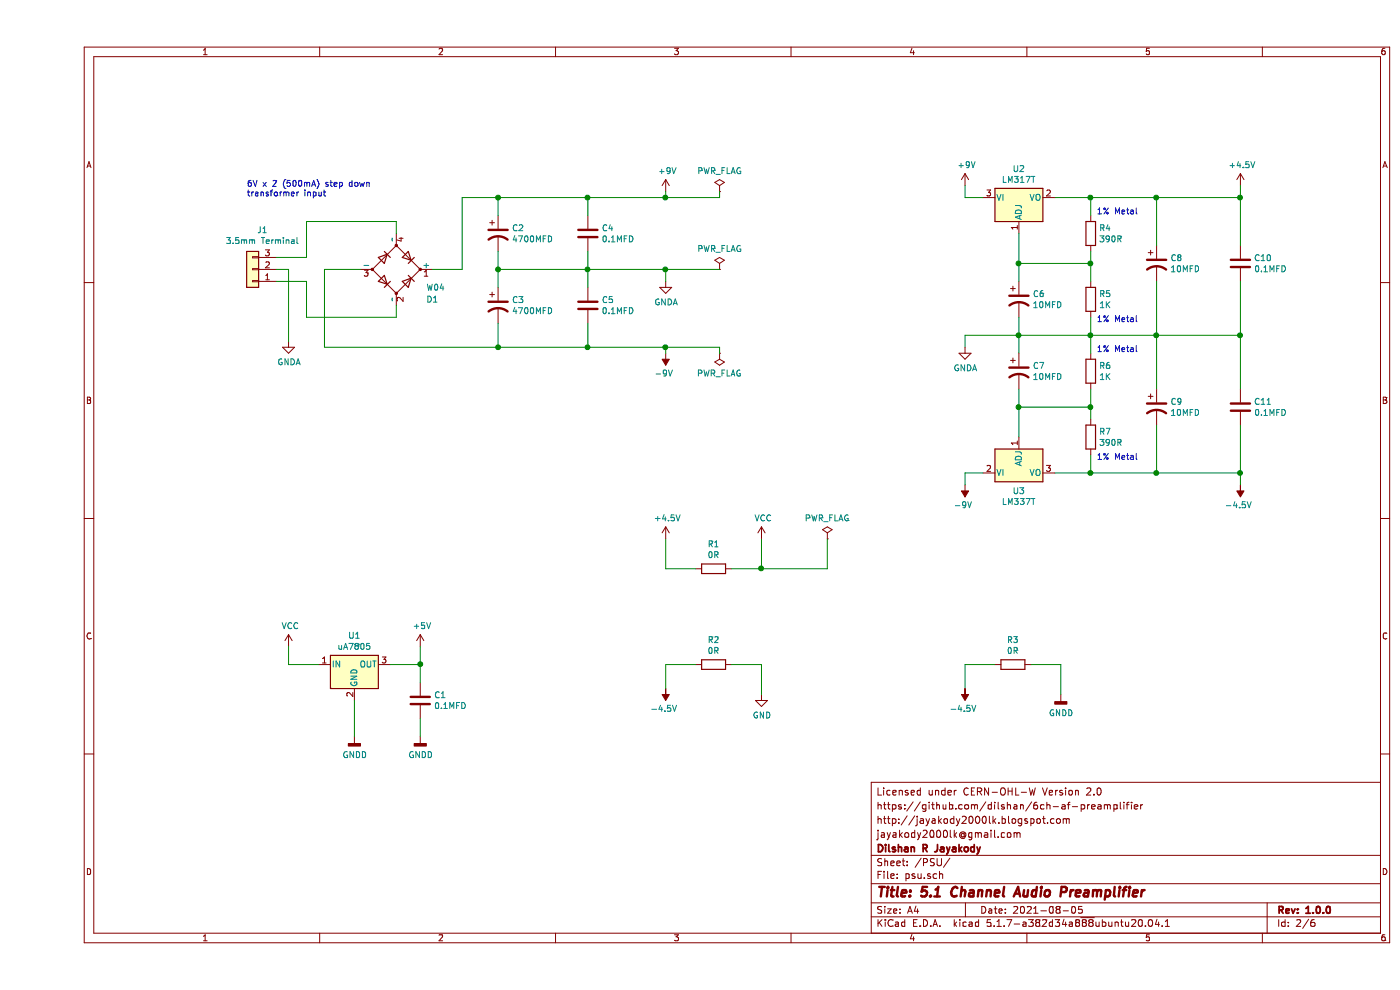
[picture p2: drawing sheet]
EESchema Schematic File Version 4
EELAYER 30 0
EELAYER END
$Descr A4 11693 8268
encoding utf-8
Sheet 2 6
Title "5.1 Channel Audio Preamplifier"
Date "2021-08-05"
Rev "1.0.0"
Comp "Dilshan R Jayakody"
Comment1 "jayakody2000lk@gmail.com"
Comment2 "http://jayakody2000lk.blogspot.com"
Comment3 "https://github.com/dilshan/6ch-af-preamplifier"
Comment4 "Licensed under CERN-OHL-W Version 2.0"
$EndDescr
$Comp
L Device:D_Bridge_+A-A D1
U 1 1
P 3000 2250
F 0 "D1" H 3250 2000 50  0000 L CNN
F 1 "W04" H 3250 2100 50  0000 L CNN
F 2 "Diode_THT:Diode_Bridge_Round_D9.0mm" H 3000 2250 50  0001 C CNN
F 3 "~" H 3000 2250 50  0001 C CNN
	1    3000 2250
	1    0    0    -1  
$EndComp
$Comp
L Device:CP1 C2
U 1 1
P 3850 1950
F 0 "C2" H 3965 1996 50  0000 L CNN
F 1 "4700MFD" H 3965 1905 50  0000 L CNN
F 2 "Capacitor_THT:CP_Radial_D30.0mm_P10.00mm_SnapIn" H 3850 1950 50  0001 C CNN
F 3 "~" H 3850 1950 50  0001 C CNN
	1    3850 1950
	1    0    0    -1  
$EndComp
$Comp
L Device:CP1 C3
U 1 1
P 3850 2550
F 0 "C3" H 3965 2596 50  0000 L CNN
F 1 "4700MFD" H 3965 2505 50  0000 L CNN
F 2 "Capacitor_THT:CP_Radial_D30.0mm_P10.00mm_SnapIn" H 3850 2550 50  0001 C CNN
F 3 "~" H 3850 2550 50  0001 C CNN
	1    3850 2550
	1    0    0    -1  
$EndComp
Wire Wire Line
	3300 2250 3550 2250
Wire Wire Line
	3550 2250 3550 1650
Wire Wire Line
	3550 1650 3850 1650
Wire Wire Line
	3850 1650 3850 1800
Wire Wire Line
	2700 2250 2400 2250
Wire Wire Line
	2400 2250 2400 2900
Wire Wire Line
	2400 2900 3850 2900
Wire Wire Line
	3850 2900 3850 2700
$Comp
L Connector_Generic:Conn_01x03 J1
U 1 1
P 1800 2250
F 0 "J1" H 1718 1925 50  0000 C CNN
F 1 "3.5mm Terminal" H 1718 2016 50  0000 C CNN
F 2 "Connector_Phoenix_MC:PhoenixContact_MCV_1,5_3-G-3.5_1x03_P3.50mm_Vertical" H 1800 2250 50  0001 C CNN
F 3 "~" H 1800 2250 50  0001 C CNN
	1    1800 2250
	-1   0    0    1   
$EndComp
Wire Wire Line
	2000 2150 2250 2150
Wire Wire Line
	2250 2150 2250 1850
Wire Wire Line
	2250 1850 3000 1850
Wire Wire Line
	3000 1850 3000 1950
Wire Wire Line
	2000 2350 2250 2350
Wire Wire Line
	2250 2350 2250 2650
Wire Wire Line
	2250 2650 3000 2650
Wire Wire Line
	3000 2650 3000 2550
Wire Wire Line
	3850 2100 3850 2250
$Comp
L power:GNDA #PWR04
U 1 1
P 2100 2850
F 0 "#PWR04" H 2100 2600 50  0001 C CNN
F 1 "GNDA" H 2105 2677 50  0000 C CNN
F 2 "" H 2100 2850 50  0001 C CNN
F 3 "" H 2100 2850 50  0001 C CNN
	1    2100 2850
	1    0    0    -1  
$EndComp
Wire Wire Line
	2000 2250 2100 2250
Wire Wire Line
	2100 2250 2100 2850
Text Notes 1750 1650 0    50   ~ 0
6V x 2 (500mA) step down \ntransformer input
$Comp
L Device:C C4
U 1 1
P 4600 1950
F 0 "C4" H 4715 1996 50  0000 L CNN
F 1 "0.1MFD" H 4715 1905 50  0000 L CNN
F 2 "Capacitor_THT:C_Disc_D10.5mm_W5.0mm_P10.00mm" H 4638 1800 50  0001 C CNN
F 3 "~" H 4600 1950 50  0001 C CNN
	1    4600 1950
	1    0    0    -1  
$EndComp
$Comp
L Device:C C5
U 1 1
P 4600 2550
F 0 "C5" H 4715 2596 50  0000 L CNN
F 1 "0.1MFD" H 4715 2505 50  0000 L CNN
F 2 "Capacitor_THT:C_Disc_D10.5mm_W5.0mm_P10.00mm" H 4638 2400 50  0001 C CNN
F 3 "~" H 4600 2550 50  0001 C CNN
	1    4600 2550
	1    0    0    -1  
$EndComp
Wire Wire Line
	3850 2900 4600 2900
Wire Wire Line
	4600 2900 4600 2700
Connection ~ 3850 2900
Wire Wire Line
	3850 1650 4600 1650
Wire Wire Line
	4600 1650 4600 1800
Connection ~ 3850 1650
Wire Wire Line
	3850 2250 4600 2250
Wire Wire Line
	4600 2250 4600 2100
Connection ~ 3850 2250
Wire Wire Line
	3850 2250 3850 2400
Wire Wire Line
	4600 2400 4600 2250
Connection ~ 4600 2250
$Comp
L power:GNDA #PWR010
U 1 1
P 5250 2350
F 0 "#PWR010" H 5250 2100 50  0001 C CNN
F 1 "GNDA" H 5255 2177 50  0000 C CNN
F 2 "" H 5250 2350 50  0001 C CNN
F 3 "" H 5250 2350 50  0001 C CNN
	1    5250 2350
	1    0    0    -1  
$EndComp
Wire Wire Line
	4600 2250 5250 2250
Wire Wire Line
	5250 2250 5250 2350
$Comp
L power:+9V #PWR09
U 1 1
P 5250 1600
F 0 "#PWR09" H 5250 1450 50  0001 C CNN
F 1 "+9V" H 5265 1773 50  0000 C CNN
F 2 "" H 5250 1600 50  0001 C CNN
F 3 "" H 5250 1600 50  0001 C CNN
	1    5250 1600
	1    0    0    -1  
$EndComp
$Comp
L power:-9V #PWR011
U 1 1
P 5250 2950
F 0 "#PWR011" H 5250 2825 50  0001 C CNN
F 1 "-9V" H 5265 3123 50  0000 C CNN
F 2 "" H 5250 2950 50  0001 C CNN
F 3 "" H 5250 2950 50  0001 C CNN
	1    5250 2950
	-1   0    0    1   
$EndComp
Wire Wire Line
	4600 2900 5250 2900
Wire Wire Line
	5250 2900 5250 2950
Connection ~ 4600 2900
Connection ~ 4600 1650
$Comp
L Regulator_Linear:LM317_TO-220 U2
U 1 1
P 8200 1650
F 0 "U2" H 8200 1892 50  0000 C CNN
F 1 "LM317T" H 8200 1801 50  0000 C CNN
F 2 "Package_TO_SOT_THT:TO-220-3_Vertical" H 8200 1900 50  0001 C CIN
F 3 "http://www.ti.com/lit/ds/symlink/lm317.pdf" H 8200 1650 50  0001 C CNN
	1    8200 1650
	1    0    0    -1  
$EndComp
$Comp
L Device:R R4
U 1 1
P 8800 1950
F 0 "R4" H 8870 1996 50  0000 L CNN
F 1 "390R" H 8870 1905 50  0000 L CNN
F 2 "Resistor_THT:R_Axial_DIN0207_L6.3mm_D2.5mm_P10.16mm_Horizontal" V 8730 1950 50  0001 C CNN
F 3 "~" H 8800 1950 50  0001 C CNN
	1    8800 1950
	1    0    0    -1  
$EndComp
Wire Wire Line
	8200 1950 8200 2200
$Comp
L Device:R R5
U 1 1
P 8800 2500
F 0 "R5" H 8870 2546 50  0000 L CNN
F 1 "1K" H 8870 2455 50  0000 L CNN
F 2 "Resistor_THT:R_Axial_DIN0207_L6.3mm_D2.5mm_P10.16mm_Horizontal" V 8730 2500 50  0001 C CNN
F 3 "~" H 8800 2500 50  0001 C CNN
	1    8800 2500
	1    0    0    -1  
$EndComp
$Comp
L Device:CP1 C6
U 1 1
P 8200 2500
F 0 "C6" H 8315 2546 50  0000 L CNN
F 1 "10MFD" H 8315 2455 50  0000 L CNN
F 2 "Capacitor_SMD:CP_Elec_5x5.3" H 8200 2500 50  0001 C CNN
F 3 "~" H 8200 2500 50  0001 C CNN
	1    8200 2500
	1    0    0    -1  
$EndComp
Wire Wire Line
	8800 2200 8800 2100
Wire Wire Line
	8200 2200 8800 2200
Wire Wire Line
	8800 2350 8800 2200
Connection ~ 8800 2200
Wire Wire Line
	8200 2350 8200 2200
Connection ~ 8200 2200
Wire Wire Line
	8800 1650 8800 1800
Wire Wire Line
	8500 1650 8800 1650
$Comp
L Device:CP1 C8
U 1 1
P 9350 2200
F 0 "C8" H 9465 2246 50  0000 L CNN
F 1 "10MFD" H 9465 2155 50  0000 L CNN
F 2 "Capacitor_SMD:CP_Elec_5x5.3" H 9350 2200 50  0001 C CNN
F 3 "~" H 9350 2200 50  0001 C CNN
	1    9350 2200
	1    0    0    -1  
$EndComp
Wire Wire Line
	8800 1650 9350 1650
Wire Wire Line
	9350 1650 9350 2050
Connection ~ 8800 1650
$Comp
L Device:CP1 C7
U 1 1
P 8200 3100
F 0 "C7" H 8315 3146 50  0000 L CNN
F 1 "10MFD" H 8315 3055 50  0000 L CNN
F 2 "Capacitor_SMD:CP_Elec_5x5.3" H 8200 3100 50  0001 C CNN
F 3 "~" H 8200 3100 50  0001 C CNN
	1    8200 3100
	1    0    0    -1  
$EndComp
Wire Wire Line
	8200 3650 8200 3400
$Comp
L Device:R R6
U 1 1
P 8800 3100
F 0 "R6" H 8870 3146 50  0000 L CNN
F 1 "1K" H 8870 3055 50  0000 L CNN
F 2 "Resistor_THT:R_Axial_DIN0207_L6.3mm_D2.5mm_P10.16mm_Horizontal" V 8730 3100 50  0001 C CNN
F 3 "~" H 8800 3100 50  0001 C CNN
	1    8800 3100
	1    0    0    -1  
$EndComp
Wire Wire Line
	8800 3400 8800 3500
Wire Wire Line
	8200 3400 8800 3400
Wire Wire Line
	8800 3950 8800 3800
Wire Wire Line
	8500 3950 8800 3950
$Comp
L Device:R R7
U 1 1
P 8800 3650
F 0 "R7" H 8870 3696 50  0000 L CNN
F 1 "390R" H 8870 3605 50  0000 L CNN
F 2 "Resistor_THT:R_Axial_DIN0207_L6.3mm_D2.5mm_P10.16mm_Horizontal" V 8730 3650 50  0001 C CNN
F 3 "~" H 8800 3650 50  0001 C CNN
	1    8800 3650
	1    0    0    -1  
$EndComp
$Comp
L Regulator_Linear:LM337_TO220 U3
U 1 1
P 8200 3950
F 0 "U3" H 8200 3801 50  0000 C CNN
F 1 "LM337T" H 8200 3710 50  0000 C CNN
F 2 "Package_TO_SOT_THT:TO-220-3_Vertical" H 8200 3750 50  0001 C CIN
F 3 "http://www.ti.com/lit/ds/symlink/lm337-n.pdf" H 8200 3950 50  0001 C CNN
	1    8200 3950
	1    0    0    -1  
$EndComp
Wire Wire Line
	8800 3250 8800 3400
Connection ~ 8800 3400
Wire Wire Line
	8200 3250 8200 3400
Connection ~ 8200 3400
$Comp
L Device:CP1 C9
U 1 1
P 9350 3400
F 0 "C9" H 9465 3446 50  0000 L CNN
F 1 "10MFD" H 9465 3355 50  0000 L CNN
F 2 "Capacitor_SMD:CP_Elec_5x5.3" H 9350 3400 50  0001 C CNN
F 3 "~" H 9350 3400 50  0001 C CNN
	1    9350 3400
	1    0    0    -1  
$EndComp
Wire Wire Line
	8800 3950 9350 3950
Wire Wire Line
	9350 3950 9350 3550
Connection ~ 8800 3950
Wire Wire Line
	8200 2650 8200 2800
Wire Wire Line
	8800 2650 8800 2800
Wire Wire Line
	8200 2800 8800 2800
Connection ~ 8200 2800
Wire Wire Line
	8200 2800 8200 2950
Connection ~ 8800 2800
Wire Wire Line
	8800 2800 8800 2950
Wire Wire Line
	8800 2800 9350 2800
Wire Wire Line
	9350 2800 9350 2350
Wire Wire Line
	9350 3250 9350 2800
Connection ~ 9350 2800
$Comp
L power:GNDA #PWR017
U 1 1
P 7750 2900
F 0 "#PWR017" H 7750 2650 50  0001 C CNN
F 1 "GNDA" H 7755 2727 50  0000 C CNN
F 2 "" H 7750 2900 50  0001 C CNN
F 3 "" H 7750 2900 50  0001 C CNN
	1    7750 2900
	1    0    0    -1  
$EndComp
Wire Wire Line
	8200 2800 7750 2800
Wire Wire Line
	7750 2800 7750 2900
$Comp
L power:+9V #PWR016
U 1 1
P 7750 1550
F 0 "#PWR016" H 7750 1400 50  0001 C CNN
F 1 "+9V" H 7765 1723 50  0000 C CNN
F 2 "" H 7750 1550 50  0001 C CNN
F 3 "" H 7750 1550 50  0001 C CNN
	1    7750 1550
	1    0    0    -1  
$EndComp
$Comp
L power:-9V #PWR018
U 1 1
P 7750 4050
F 0 "#PWR018" H 7750 3925 50  0001 C CNN
F 1 "-9V" H 7765 4223 50  0000 C CNN
F 2 "" H 7750 4050 50  0001 C CNN
F 3 "" H 7750 4050 50  0001 C CNN
	1    7750 4050
	-1   0    0    1   
$EndComp
Wire Wire Line
	7900 1650 7750 1650
Wire Wire Line
	7750 1650 7750 1550
Wire Wire Line
	7900 3950 7750 3950
Wire Wire Line
	7750 3950 7750 4050
$Comp
L 6ch-preamp:+4.5V #PWR021
U 1 1
P 10050 1550
F 0 "#PWR021" H 10050 1400 50  0001 C CNN
F 1 "+4.5V" H 10065 1723 50  0000 C CNN
F 2 "" H 10050 1550 50  0001 C CNN
F 3 "" H 10050 1550 50  0001 C CNN
	1    10050 1550
	1    0    0    -1  
$EndComp
$Comp
L 6ch-preamp:-4.5V #PWR022
U 1 1
P 10050 4050
F 0 "#PWR022" H 10050 4150 50  0001 C CNN
F 1 "-4.5V" H 10065 4223 50  0000 C CNN
F 2 "" H 10050 4050 50  0001 C CNN
F 3 "" H 10050 4050 50  0001 C CNN
	1    10050 4050
	-1   0    0    1   
$EndComp
Connection ~ 9350 3950
Text Notes 8850 1800 0    50   ~ 0
1% Metal
Text Notes 8850 2700 0    50   ~ 0
1% Metal
Text Notes 8850 2950 0    50   ~ 0
1% Metal
Text Notes 8850 3850 0    50   ~ 0
1% Metal
$Comp
L Regulator_Linear:uA7805 U1
U 1 1
P 2650 5550
F 0 "U1" H 2650 5792 50  0000 C CNN
F 1 "uA7805" H 2650 5701 50  0000 C CNN
F 2 "Package_TO_SOT_THT:TO-220-3_Vertical" H 2675 5400 50  0001 L CIN
F 3 "http://www.ti.com/lit/ds/symlink/ua78.pdf" H 2650 5500 50  0001 C CNN
	1    2650 5550
	1    0    0    -1  
$EndComp
$Comp
L power:+5V #PWR07
U 1 1
P 3200 5400
F 0 "#PWR07" H 3200 5250 50  0001 C CNN
F 1 "+5V" H 3215 5573 50  0000 C CNN
F 2 "" H 3200 5400 50  0001 C CNN
F 3 "" H 3200 5400 50  0001 C CNN
	1    3200 5400
	1    0    0    -1  
$EndComp
Wire Wire Line
	3200 5400 3200 5550
Wire Wire Line
	3200 5550 2950 5550
Wire Wire Line
	2100 5400 2100 5550
Wire Wire Line
	2100 5550 2350 5550
Wire Wire Line
	2650 5850 2650 6150
$Comp
L Device:C C1
U 1 1
P 3200 5850
F 0 "C1" H 3315 5896 50  0000 L CNN
F 1 "0.1MFD" H 3315 5805 50  0000 L CNN
F 2 "Capacitor_SMD:C_0805_2012Metric_Pad1.18x1.45mm_HandSolder" H 3238 5700 50  0001 C CNN
F 3 "~" H 3200 5850 50  0001 C CNN
	1    3200 5850
	1    0    0    -1  
$EndComp
Wire Wire Line
	3200 5550 3200 5700
Connection ~ 3200 5550
Wire Wire Line
	3200 6000 3200 6150
$Comp
L Device:R R3
U 1 1
P 8150 5550
F 0 "R3" V 7943 5550 50  0000 C CNN
F 1 "0R" V 8034 5550 50  0000 C CNN
F 2 "Resistor_THT:R_Axial_DIN0204_L3.6mm_D1.6mm_P2.54mm_Vertical" V 8080 5550 50  0001 C CNN
F 3 "~" H 8150 5550 50  0001 C CNN
	1    8150 5550
	0    1    1    0   
$EndComp
$Comp
L 6ch-preamp:-4.5V #PWR019
U 1 1
P 7750 5750
F 0 "#PWR019" H 7750 5850 50  0001 C CNN
F 1 "-4.5V" H 7765 5923 50  0000 C CNN
F 2 "" H 7750 5750 50  0001 C CNN
F 3 "" H 7750 5750 50  0001 C CNN
	1    7750 5750
	-1   0    0    1   
$EndComp
$Comp
L power:GNDD #PWR020
U 1 1
P 8550 5800
F 0 "#PWR020" H 8550 5550 50  0001 C CNN
F 1 "GNDD" H 8554 5645 50  0000 C CNN
F 2 "" H 8550 5800 50  0001 C CNN
F 3 "" H 8550 5800 50  0001 C CNN
	1    8550 5800
	1    0    0    -1  
$EndComp
Wire Wire Line
	7750 5750 7750 5550
Wire Wire Line
	7750 5550 8000 5550
Wire Wire Line
	8300 5550 8550 5550
Wire Wire Line
	8550 5550 8550 5800
$Comp
L power:GND #PWR015
U 1 1
P 6050 5800
F 0 "#PWR015" H 6050 5550 50  0001 C CNN
F 1 "GND" H 6055 5627 50  0000 C CNN
F 2 "" H 6050 5800 50  0001 C CNN
F 3 "" H 6050 5800 50  0001 C CNN
	1    6050 5800
	1    0    0    -1  
$EndComp
$Comp
L Device:R R2
U 1 1
P 5650 5550
F 0 "R2" V 5443 5550 50  0000 C CNN
F 1 "0R" V 5534 5550 50  0000 C CNN
F 2 "Resistor_THT:R_Axial_DIN0204_L3.6mm_D1.6mm_P2.54mm_Vertical" V 5580 5550 50  0001 C CNN
F 3 "~" H 5650 5550 50  0001 C CNN
	1    5650 5550
	0    1    1    0   
$EndComp
$Comp
L 6ch-preamp:-4.5V #PWR013
U 1 1
P 5250 5750
F 0 "#PWR013" H 5250 5850 50  0001 C CNN
F 1 "-4.5V" H 5265 5923 50  0000 C CNN
F 2 "" H 5250 5750 50  0001 C CNN
F 3 "" H 5250 5750 50  0001 C CNN
	1    5250 5750
	-1   0    0    1   
$EndComp
Wire Wire Line
	5250 5750 5250 5550
Wire Wire Line
	5250 5550 5500 5550
Wire Wire Line
	5800 5550 6050 5550
Wire Wire Line
	6050 5550 6050 5800
$Comp
L power:VCC #PWR014
U 1 1
P 6050 4500
F 0 "#PWR014" H 6050 4350 50  0001 C CNN
F 1 "VCC" H 6065 4673 50  0000 C CNN
F 2 "" H 6050 4500 50  0001 C CNN
F 3 "" H 6050 4500 50  0001 C CNN
	1    6050 4500
	1    0    0    -1  
$EndComp
$Comp
L Device:R R1
U 1 1
P 5650 4750
F 0 "R1" V 5443 4750 50  0000 C CNN
F 1 "0R" V 5534 4750 50  0000 C CNN
F 2 "Resistor_THT:R_Axial_DIN0204_L3.6mm_D1.6mm_P2.54mm_Vertical" V 5580 4750 50  0001 C CNN
F 3 "~" H 5650 4750 50  0001 C CNN
	1    5650 4750
	0    1    1    0   
$EndComp
$Comp
L 6ch-preamp:+4.5V #PWR012
U 1 1
P 5250 4500
F 0 "#PWR012" H 5250 4350 50  0001 C CNN
F 1 "+4.5V" H 5265 4673 50  0000 C CNN
F 2 "" H 5250 4500 50  0001 C CNN
F 3 "" H 5250 4500 50  0001 C CNN
	1    5250 4500
	1    0    0    -1  
$EndComp
Wire Wire Line
	6050 4500 6050 4750
Wire Wire Line
	6050 4750 5800 4750
Wire Wire Line
	5250 4500 5250 4750
Wire Wire Line
	5250 4750 5500 4750
$Comp
L power:VCC #PWR05
U 1 1
P 2100 5400
F 0 "#PWR05" H 2100 5250 50  0001 C CNN
F 1 "VCC" H 2115 5573 50  0000 C CNN
F 2 "" H 2100 5400 50  0001 C CNN
F 3 "" H 2100 5400 50  0001 C CNN
	1    2100 5400
	1    0    0    -1  
$EndComp
$Comp
L Device:C C10
U 1 1
P 10050 2200
F 0 "C10" H 10165 2246 50  0000 L CNN
F 1 "0.1MFD" H 10165 2155 50  0000 L CNN
F 2 "Capacitor_SMD:C_0805_2012Metric_Pad1.18x1.45mm_HandSolder" H 10088 2050 50  0001 C CNN
F 3 "~" H 10050 2200 50  0001 C CNN
	1    10050 2200
	1    0    0    -1  
$EndComp
Wire Wire Line
	9350 3950 10050 3950
Wire Wire Line
	10050 3950 10050 4050
Wire Wire Line
	9350 1650 10050 1650
Wire Wire Line
	10050 1650 10050 1550
Connection ~ 9350 1650
Wire Wire Line
	10050 3950 10050 3550
Connection ~ 10050 3950
Wire Wire Line
	10050 1650 10050 2050
Connection ~ 10050 1650
Wire Wire Line
	9350 2800 10050 2800
Wire Wire Line
	10050 2800 10050 2350
Wire Wire Line
	10050 3250 10050 2800
Connection ~ 10050 2800
$Comp
L power:PWR_FLAG #FLG0101
U 1 1
P 5700 1600
F 0 "#FLG0101" H 5700 1675 50  0001 C CNN
F 1 "PWR_FLAG" H 5700 1773 50  0000 C CNN
F 2 "" H 5700 1600 50  0001 C CNN
F 3 "~" H 5700 1600 50  0001 C CNN
	1    5700 1600
	1    0    0    -1  
$EndComp
$Comp
L power:PWR_FLAG #FLG0102
U 1 1
P 5700 2950
F 0 "#FLG0102" H 5700 3025 50  0001 C CNN
F 1 "PWR_FLAG" H 5700 3123 50  0000 C CNN
F 2 "" H 5700 2950 50  0001 C CNN
F 3 "~" H 5700 2950 50  0001 C CNN
	1    5700 2950
	-1   0    0    1   
$EndComp
Wire Wire Line
	5250 2900 5700 2900
Wire Wire Line
	5700 2900 5700 2950
Connection ~ 5250 2900
Wire Wire Line
	4600 1650 5250 1650
Wire Wire Line
	5250 1600 5250 1650
Connection ~ 5250 1650
Wire Wire Line
	5250 1650 5700 1650
Wire Wire Line
	5700 1600 5700 1650
$Comp
L power:PWR_FLAG #FLG0103
U 1 1
P 5700 2250
F 0 "#FLG0103" H 5700 2325 50  0001 C CNN
F 1 "PWR_FLAG" H 5700 2423 50  0000 C CNN
F 2 "" H 5700 2250 50  0001 C CNN
F 3 "~" H 5700 2250 50  0001 C CNN
	1    5700 2250
	1    0    0    -1  
$EndComp
Wire Wire Line
	5250 2250 5700 2250
Connection ~ 5250 2250
$Comp
L power:PWR_FLAG #FLG0104
U 1 1
P 6600 4500
F 0 "#FLG0104" H 6600 4575 50  0001 C CNN
F 1 "PWR_FLAG" H 6600 4673 50  0000 C CNN
F 2 "" H 6600 4500 50  0001 C CNN
F 3 "~" H 6600 4500 50  0001 C CNN
	1    6600 4500
	1    0    0    -1  
$EndComp
Wire Wire Line
	6050 4750 6600 4750
Wire Wire Line
	6600 4750 6600 4500
Connection ~ 6050 4750
$Comp
L Device:C C11
U 1 1
P 10050 3400
F 0 "C11" H 10165 3446 50  0000 L CNN
F 1 "0.1MFD" H 10165 3355 50  0000 L CNN
F 2 "Capacitor_SMD:C_0805_2012Metric_Pad1.18x1.45mm_HandSolder" H 10088 3250 50  0001 C CNN
F 3 "~" H 10050 3400 50  0001 C CNN
	1    10050 3400
	1    0    0    -1  
$EndComp
$Comp
L power:GNDD #PWR?
U 1 1
P 3200 6150
F 0 "#PWR?" H 3200 5900 50  0001 C CNN
F 1 "GNDD" H 3204 5995 50  0000 C CNN
F 2 "" H 3200 6150 50  0001 C CNN
F 3 "" H 3200 6150 50  0001 C CNN
	1    3200 6150
	1    0    0    -1  
$EndComp
$Comp
L power:GNDD #PWR?
U 1 1
P 2650 6150
F 0 "#PWR?" H 2650 5900 50  0001 C CNN
F 1 "GNDD" H 2654 5995 50  0000 C CNN
F 2 "" H 2650 6150 50  0001 C CNN
F 3 "" H 2650 6150 50  0001 C CNN
	1    2650 6150
	1    0    0    -1  
$EndComp
$EndSCHEMATC
